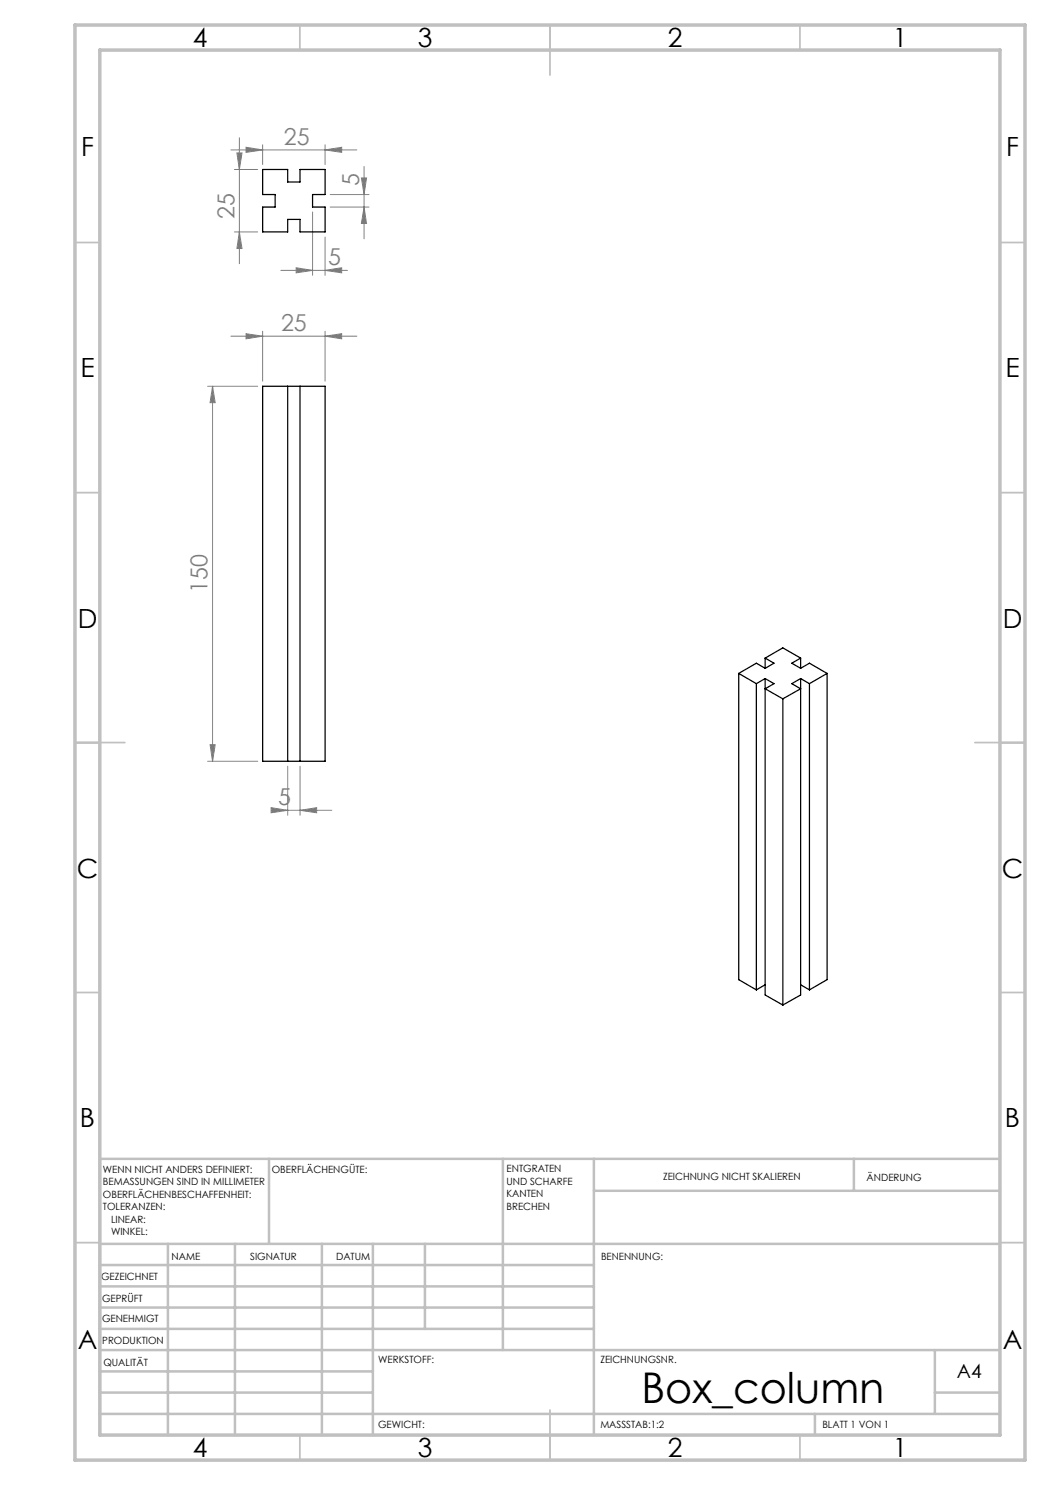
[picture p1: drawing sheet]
<svg xmlns="http://www.w3.org/2000/svg" width="210mm" height="297mm" viewBox="0 0 210 297" stroke-linecap="round" stroke-linejoin="round" font-family="sans-serif">
<g fill="none" stroke="#808080" stroke-width=".2">
<path d="M46.2 30h25.2M46.9 33.9h4.6M47.4 30.6h1l-.5 3.3zM47.9 27.5v25.2M49.2 29.5l3.3 .5-3.3 .5zM52.5 29v3.9M65 30l3.3-.5v1zM65 29v3.9M66 38.9h7.8M72.3 35.6h1l-.5 3.3zM72.8 33.3v14.5M46.9 46.4h4.6"/>
<path d="M47.9 46.4l.5 3.3h-1zM56.2 54.1h13.3M59.2 53.5l3.3 .6-3.3 .5zM62.5 42.4v12.7M65 54.1l3.3-.6v1.1zM65 47.4v7.7M66 41.4h7.8M72.8 41.4l.5 3.3h-1zM41.5 77.3h10M42.5 77.3l.5 3.2h-1zM42.5 77.3v75M46.2 67.2h25.2"/>
<path d="M49.2 66.7l3.3 .5-3.3 .6zM52.5 66.2v10M65 67.2l3.3-.5v1.1zM65 66.2v10M41.5 152.3h10M42 148.9h1l-.5 3.4zM57.5 153.2v9.9M60 153.2v9.9M54.2 161.5l3.3 .6-3.3 .5zM54.3 162.1h12.1M60 162.1l3.3-.6v1.1z"/>
</g>
<g fill="none" stroke="#c0c0c0" stroke-width=".35">
<path d="M60 5v5M110 5v10M160 5v5M15 48.5h5M200 48.5h5M15 98.5h5M200 98.5h5M15 148.5h10M195 148.5h10M15 198.5h5M200 198.5h5M15 248.5h5"/>
<path d="M200 248.5h5M60 287v5M110 282v10M160 287v5"/>
</g>
<g fill="none" stroke="#c0c0c0" stroke-width=".5">
<path d="M53.8 231.8v17M100.6 231.8v38.2M118.8 231.8v55.2M118.8 238.2h81.2M170.8 231.8v6.4M200 231.8h-180v55.2M20 248.8h180M20 257.3h98.8M20 253h98.8M33.6 248.8v38.2M47 248.8v38.2M64.4 248.8v38.2"/>
<path d="M74.6 248.8v38.2M85 248.8v17M20 265.8h98.8M20 261.5h98.8M20 278.5h54.6M20 274.3h54.6M20 270h180M187 278.5h13M187 270v12.8M20 282.8h180M163 282.8v4.2"/>
</g>
<path d="M15 5h190v287h-190zM20 10h180v277h-180z" fill="none" stroke="#c0c0c0" stroke-width=".7"/>
<g fill="#808080">
<path d="M49.2 66.7l3.3 .5-3.3 .6zM65 67.2l3.3-.5v1.1zM54.2 161.5l3.3 .6-3.3 .5zM60 162.1l3.3-.6v1.1z"/>
<path d="M59.2 53.5l3.3 .6-3.3 .5zM65 54.1l3.3-.6v1.1z"/>
<path d="M49.2 29.5l3.3 .5-3.3 .5zM65 30l3.3-.5v1z"/>
<path d="M47.4 30.6h1l-.5 3.3zM47.9 46.4l.5 3.3h-1zM72.3 35.6h1l-.5 3.3zM72.8 41.4l.5 3.3h-1zM42.5 77.3l.5 3.2h-1zM42 148.9h1l-.5 3.4z"/>
</g>
<g fill="none" stroke="#000" stroke-width=".25">
<path d="M52.5 33.9h5v2.5h2.5v-2.5h5v5h-2.5v2.5h2.5v5h-5v-2.5h-2.5v2.5h-5v-5h2.5v-2.5h-2.5zM52.5 77.3h12.5v75h-12.5zM57.5 77.3v75M60 77.3v75M147.7 134.7l3.6 2M147.7 134.7v61.2l3.6 2.1M151.3 136.7v61.3M153 135.7l1.8 1-1.8 1.1 3.6 2M153 135.7l-1.7 1M153 131.6l3.6-2 3.5 2M153 133.7l-1.7-1.1-3.6 2.1M153 131.6l1.8 1-1.8 1.1"/>
<path d="M153 135.7v63.3l3.6 2M153 131.6v2.1M156.6 139.8v61.2M160.1 135.7l-1.7 1 1.7 1.1-3.5 2M160.1 131.6v2.1M160.1 135.7v63.3l-3.5 2M160.1 133.7l1.8-1.1 3.5 2.1M160.1 135.7l1.8 1M160.1 131.6l-1.7 1 1.7 1.1M161.9 136.7v61.3M165.4 134.7l-3.5 2M165.4 134.7v61.2l-3.5 2.1"/>
<path d="M153 197l-1.7 1M160.1 197l1.8 1"/>
</g>
<text font-size="8.5" x="128.3" y="280.6">Box_column</text>
<g font-size="5.3">
<text x="38.5" y="9.5">4</text>
<text x="83.5" y="9.5">3</text>
<text x="133.6" y="9.5">2</text>
<text x="178.6" y="9.5">1</text>
<text x="16.2" y="31.3">F</text>
<text x="201.2" y="31.3">F</text>
<text x="16.1" y="75.5">E</text>
<text x="201.1" y="75.5">E</text>
<text x="15.5" y="125.5">D</text>
<text x="200.5" y="125.5">D</text>
<text x="15.4" y="175.5">C</text>
<text x="200.4" y="175.5">C</text>
<text x="16" y="225.5">B</text>
<text x="201" y="225.5">B</text>
<text x="15.5" y="269.8">A</text>
<text x="200.5" y="269.8">A</text>
<text x="38.5" y="291.5">4</text>
<text x="83.5" y="291.5">3</text>
<text x="133.6" y="291.5">2</text>
<text x="178.6" y="291.5">1</text>
</g>
<g font-size="4.7" fill="#808080">
<text x="56.8" y="28.9">25</text>
<text x="71.8" y="37.1" transform="rotate(-90 71.8 37.1)">5</text>
<text x="46.9" y="43.8" transform="rotate(-90 46.9 43.8)">25</text>
<text x="65.6" y="53">5</text>
<text x="56.2" y="66.2">25</text>
<text x="41.5" y="118.6" transform="rotate(-90 41.5 118.6)">150</text>
<text x="55.6" y="161">5</text>
</g>
<text font-size="3.9" x="191.4" y="275.6">A4</text>
<g font-size="2">
<text x="20.6" y="234.6">WENN NICHT ANDERS DEFINIERT:</text>
<text x="20.6" y="237.1">BEMASSUNGEN SIND IN MILLIMETER</text>
<text x="20.6" y="239.6">OBERFLÄCHENBESCHAFFENHEIT:</text>
<text x="54.4" y="234.6">OBERFLÄCHENGÜTE:</text>
<text x="101.3" y="234.5">ENTGRATEN</text>
<text x="101.3" y="237">UND SCHARFE</text>
<text x="101.3" y="239.5">KANTEN</text>
<text x="132.6" y="236">ZEICHNUNG NICHT SKALIEREN</text>
<text x="173.3" y="236.2">ÄNDERUNG</text>
<text x="20.6" y="242.1">TOLERANZEN:</text>
<text x="22.2" y="244.6">LINEAR:</text>
<text x="101.3" y="242">BRECHEN</text>
<text x="22.2" y="247.1">WINKEL:</text>
<text x="34.3" y="252">NAME</text>
<text x="50" y="251.9">SIGNATUR</text>
<text x="67.2" y="251.9">DATUM</text>
<text x="120.2" y="251.9">BENENNUNG:</text>
<text x="20.2" y="256.1">GEZEICHNET</text>
<text x="20.4" y="260.3">GEPRÜFT</text>
<text x="20.4" y="264.4">GENEHMIGT</text>
<text x="20.5" y="268.8">PRODUKTION</text>
<text x="20.7" y="273.1">QUALITÄT</text>
<text x="75.6" y="272.5">WERKSTOFF:</text>
<text x="120.1" y="272.5">ZEICHNUNGSNR.</text>
<text x="75.6" y="285.5">GEWICHT:</text>
<text x="120.1" y="285.6">MASSSTAB:1:2</text>
<text x="164.5" y="285.6">BLATT 1 VON 1</text>
</g>
</svg>
